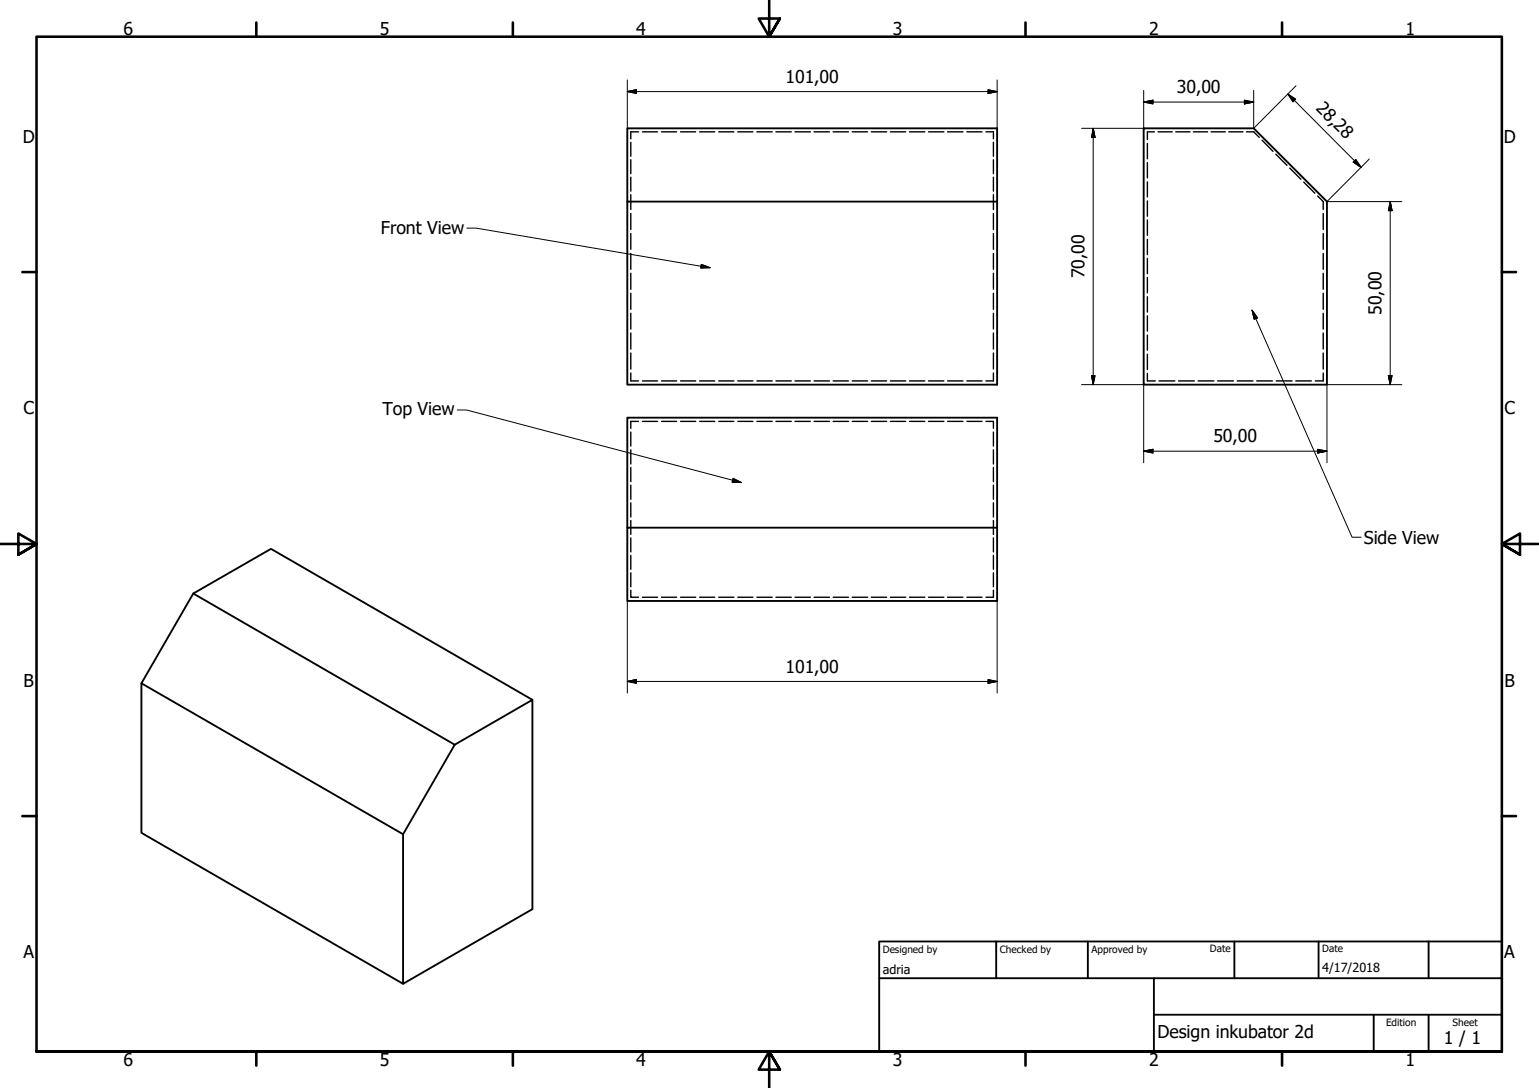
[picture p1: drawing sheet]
<svg xmlns="http://www.w3.org/2000/svg" width="420mm" height="297mm" viewBox="0 0 420 297" stroke-linecap="round" stroke-linejoin="round" font-family="sans-serif">
<!-- layer: Hidden (ISO) -->
<g fill="none" stroke="#000" stroke-width=".38">
<path d="M172.2 38.8v3.9M174.3 36h-2.1v1.9M175.4 36h4.1M180.6 36h4.1M185.8 36h4.1M191 36h4.1M196.2 36h4.1M201.4 36h4.1M206.6 36h4.2M211.8 36h4.2M217 36h4.2M222.2 36h4.2"/>
<path d="M227.5 36h4.1M232.7 36h4.2M237.9 36h4.2M243.1 36h4.2M248.3 36h4.2M253.5 36h4.2M258.7 36h4.2M264 36h4.1M269.2 36h2v1.9M271.2 38.8v3.9M313.2 39.2v4.2M315.2 36h-2v2.1"/>
<path d="M316.2 36h3.8M321 36h3.9M325.8 36h3.9M330.6 36h3.9M335.5 36h3.8M340.3 36h2l1.5 1.5M344.6 38.3l2.9 3M172.2 43.6v3.8M172.2 48.4v3.8M172.2 53.1v4.1M172.2 58.3v4.4M271.2 43.6v3.8"/>
<path d="M271.2 48.4v3.8M271.2 53.1v4.1M271.2 58.3v4.4M313.2 44.4v4.2M313.2 49.6v4.2M313.2 54.8v4.2M348.3 42.1l3 3M352.1 45.9l3.1 3M355.9 49.7l3.1 3.1M359.7 53.5l1.6 1.5v2.2M361.3 58.3v4.4M172.2 63.7v4.4"/>
<path d="M172.2 69.2v4.3M172.2 74.6v4.4M271.2 63.7v4.4M271.2 69.2v4.3M271.2 74.6v4.4M313.2 60.1v4.1M313.2 65.3v4.2M313.2 70.5v4.2M313.2 75.7v4.2M361.3 63.7v4.4M361.3 69.2v4.3M361.3 74.6v4.4"/>
<path d="M172.2 80.1v4.3M172.2 85.5v4.3M172.2 90.9v4.4M172.2 96.4v4.4M271.2 80.1v4.3M271.2 85.5v4.3M271.2 90.9v4.4M271.2 96.4v4.4M313.2 81v4.2M313.2 86.2v4.2M313.2 91.5v4.1M313.2 96.7v4.2"/>
<path d="M361.3 80.1v4.3M361.3 85.5v4.3M361.3 90.9v4.4M361.3 96.4v4.4M172.2 101.8v2.2h2.1M172.2 118v3.8M174.3 115h-2.1v2M175.4 104h4.1M175.4 115h4.1M180.6 104h4.1M180.6 115h4.1M185.8 104h4.1"/>
<path d="M185.8 115h4.1M191 104h4.1M191 115h4.1M196.2 104h4.1M196.2 115h4.1M201.4 104h4.1M201.4 115h4.1M206.6 104h4.2M206.6 115h4.2M211.8 104h4.2M211.8 115h4.2M217 104h4.2"/>
<path d="M217 115h4.2M222.2 104h4.2M222.2 115h4.2M227.5 104h4.1M227.5 115h4.1M232.7 104h4.2M232.7 115h4.2M237.9 104h4.2M237.9 115h4.2M243.1 104h4.2M243.1 115h4.2M248.3 104h4.2"/>
<path d="M248.3 115h4.2M253.5 104h4.2M253.5 115h4.2M258.7 104h4.2M258.7 115h4.2M264 104h4.1M264 115h4.1M269.2 115h2v2M271.2 101.8v2.2h-2M271.2 118v3.8M313.2 101.9v2.1h2.2M316.4 104h4.3"/>
<path d="M321.8 104h4.3M327.1 104h4.3M332.4 104h4.3M337.8 104h4.3M343.1 104h4.3M348.4 104h4.3M353.8 104h4.2M361.3 101.8v2.2h-2.2M172.2 122.8v3.9M172.2 127.6v3.9M172.2 132.4v3.9M172.2 137.3v3.8"/>
<path d="M271.2 122.8v3.9M271.2 127.6v3.9M271.2 132.4v3.9M271.2 137.3v3.8M172.2 142.1v3.8M172.2 146.9v3.8M172.2 151.6v3.8M172.2 156.4v3.8M271.2 142.1v3.8M271.2 146.9v3.8M271.2 151.6v3.8M271.2 156.4v3.8"/>
<path d="M172.2 161.1v2h2.1M175.4 163.1h4.1M180.6 163.1h4.1M185.8 163.1h4.1M191 163.1h4.1M196.2 163.1h4.1M201.4 163.1h4.1M206.6 163.1h4.2M211.8 163.1h4.2M217 163.1h4.2M222.2 163.1h4.2M227.5 163.1h4.1"/>
<path d="M232.7 163.1h4.2M237.9 163.1h4.2M243.1 163.1h4.2M248.3 163.1h4.2M253.5 163.1h4.2M258.7 163.1h4.2M264 163.1h4.1M271.2 161.1v2h-2"/>
</g>
<!-- layer: Visible (ISO) -->
<path d="M312.2 35h30.1l20 20v50h-50.1zM171.3 55v50h100.9v-70h-100.9v20h100.9M171.3 144.1v-30.1h100.9v50.1h-100.9v-20h100.9M52.8 162l21.2-12.2 71.4 41.3M38.6 186.5v40.9l71.4 41.2v-40.8l14.1-24.5M124.1 203.3l21.3-12.2v57.1l-35.4 20.4M124.1 203.3l-71.3-41.3-14.2 24.5 71.4 41.3" fill="none" stroke="#000" stroke-width=".51"/>
<!-- layer: Border (ISO) -->
<g fill="none" stroke="#000" stroke-width=".7">
<path d="M70 6.1v3.9M140 6.1v3.9M210 0v10l-2.9-4.9h5.8l-2.9 4.9 2.9-4.9M280 6.1v3.9M350 6.1v3.9M6.1 74.3h3.9M410 74.3h3.9M0 148.5h10l-5-2.8v5.7l5-2.9-5 2.9M420 148.5h-10l5-2.8v5.7l-5-2.9 5 2.9M6.1 222.8h3.9M410 222.8h3.9M10 287.1v-277.1h400v277.1h-400h400"/>
<path d="M70 287.1v3.8M140 287.1v3.8M212.9 292l-2.9-4.9 2.9 4.9h-5.8l2.9-4.9v9.9M280 287.1v3.8M350 287.1v3.8"/>
</g>
<!-- layer: Title (ISO) -->
<path d="M240 257h170v30.1h-170zM272 257v10.1M297 257v10.1M337 257v10.1M360 257v10.1M390 257v10.1M240 267.1h170M315 277h95M315 267.1v20M375 277v10.1M390 277v10.1" fill="none" stroke="#000" stroke-width=".51"/>
<!-- layer: Dimension (ISO) -->
<g fill="none" stroke="#000" stroke-width=".27">
<path d="M171.3 25l2.4-.5v1zM171.3 21.8v13.2M171.3 25h100.9M269.7 24.5l2.5 .5-2.5 .5zM272.2 21.8v13.2M298.4 35l.6 2.5h-1zM298.4 35v70M312.2 27.9l2.6-.5v1zM312.2 24.7v10.3h-16.9M312.2 27.9h30.1M339.7 27.4l2.6 .5-2.6 .5zM351.6 25.7l2.1 1.4-.7 .7z"/>
<path d="M351.6 25.7l20 20M353.8 23.4l-11.5 11.6v-10.3M370.1 43.5l1.5 2.2-2.2-1.5zM373.8 43.4l-11.5 11.6h20.4M379.5 55l.5 2.5h-1zM379.5 55v50M295.3 105h16.9v21.4M298 102.5h1l-.6 2.5zM379 102.5h1l-.5 2.5zM382.7 105h-20.4v21.4M312.2 123.2l2.6-.5v1zM312.2 123.2h50.1"/>
<path d="M359.7 122.7l2.6 .5-2.6 .5zM171.3 164.1v25.1M272.2 164.1v25.1M171.3 186l2.4-.5v1zM171.3 186h100.9M269.7 185.5l2.5 .5-2.5 .5z"/>
</g>
<g fill="#000" stroke="#000" stroke-width=".27">
<path d="M171.3 25l2.4-.5zM171.3 25l2.4-.5v1zM269.7 25.5l2.5-.5zM269.7 24.5l2.5 .5-2.5 .5zM298.4 35l.6 2.5zM298.4 35l.6 2.5h-1zM312.2 27.9l2.6-.5zM312.2 27.9l2.6-.5v1zM339.7 28.4l2.6-.5zM339.7 27.4l2.6 .5-2.6 .5zM351.6 25.7l2.1 1.4zM351.6 25.7l2.1 1.4-.7 .7z"/>
<path d="M369.4 44.2l2.2 1.5zM370.1 43.5l1.5 2.2-2.2-1.5zM379.5 55l.5 2.5zM379.5 55l.5 2.5h-1zM298 102.5l.4 2.5zM298 102.5h1l-.6 2.5zM379 102.5l.5 2.5zM379 102.5h1l-.5 2.5zM312.2 123.2l2.6-.5zM312.2 123.2l2.6-.5v1zM359.7 123.7l2.6-.5zM359.7 122.7l2.6 .5-2.6 .5z"/>
<path d="M171.3 186l2.4-.5zM171.3 186l2.4-.5v1zM269.7 186.5l2.5-.5zM269.7 185.5l2.5 .5-2.5 .5z"/>
</g>
<!-- layer: Symbol (ISO) -->
<path d="M127.4 62.3h2.6l63.9 10.8M191.5 72.2l2.4 .9h-2.6zM341.8 84.7l1.5 2.1-.9 .4zM341.8 84.7l27.3 62h2.5M124.8 111.9h2.6l75 19.8M200.2 130.6l2.2 1.1-2.5-.1z" fill="none" stroke="#000" stroke-width=".27"/>
<path d="M191.3 73.1h2.6zM191.5 72.2l2.4 .9h-2.6zM341.8 84.7l1.5 2.1zM341.8 84.7l1.5 2.1-.9 .4zM199.9 131.6l2.5 .1zM200.2 130.6l2.2 1.1-2.5-.1z" fill="#000" stroke="#000" stroke-width=".27"/>
<g font-size="4.8">
<text x="33.7" y="9.6">6</text>
<text x="103.7" y="9.6">5</text>
<text x="173.7" y="9.6">4</text>
<text x="243.7" y="9.6">3</text>
<text x="313.7" y="9.6">2</text>
<text x="383.7" y="9.6">1</text>
<text x="214.4" y="22.6">101,00</text>
<text x="321.2" y="25.5">30,00</text>
<text x="359" y="29.8" transform="rotate(45 359 29.8)">28,28</text>
<text x="6.2" y="38.9">D</text>
<text x="410.5" y="38.9">D</text>
<text x="103.9" y="64">Front View</text>
<text x="296.1" y="76" transform="rotate(-90 296.1 76)">70,00</text>
<text x="377.2" y="86" transform="rotate(-90 377.2 86)">50,00</text>
<text x="6.4" y="113.1">C</text>
<text x="104.5" y="113.2">Top View</text>
<text x="410.7" y="113.1">C</text>
<text x="331.3" y="120.8">50,00</text>
<text x="372.4" y="148.5">Side View</text>
<text x="214.4" y="183.6">101,00</text>
<text x="6.4" y="187.4">B</text>
<text x="410.7" y="187.4">B</text>
<text x="6.4" y="261.7">A</text>
<text x="410.7" y="261.7">A</text>
<text x="316" y="283.4">Design inkubator 2d</text>
<text x="394.2" y="285">1 / 1</text>
<text x="33.7" y="290.9">6</text>
<text x="103.7" y="290.9">5</text>
<text x="173.7" y="290.9">4</text>
<text x="243.7" y="290.9">3</text>
<text x="313.7" y="290.9">2</text>
<text x="383.7" y="290.9">1</text>
</g>
<g font-size="3.4">
<text x="241" y="266">adria</text>
<text x="361" y="265.5">4/17/2018</text>
</g>
<g font-size="2.7">
<text x="241" y="260.1">Designed by</text>
<text x="273" y="260.1">Checked by</text>
<text x="298" y="260.1">Approved by</text>
<text x="330.3" y="260">Date</text>
<text x="361" y="260">Date</text>
<text x="378.4" y="280.1">Edition</text>
<text x="396.6" y="280.1">Sheet</text>
</g>
</svg>
